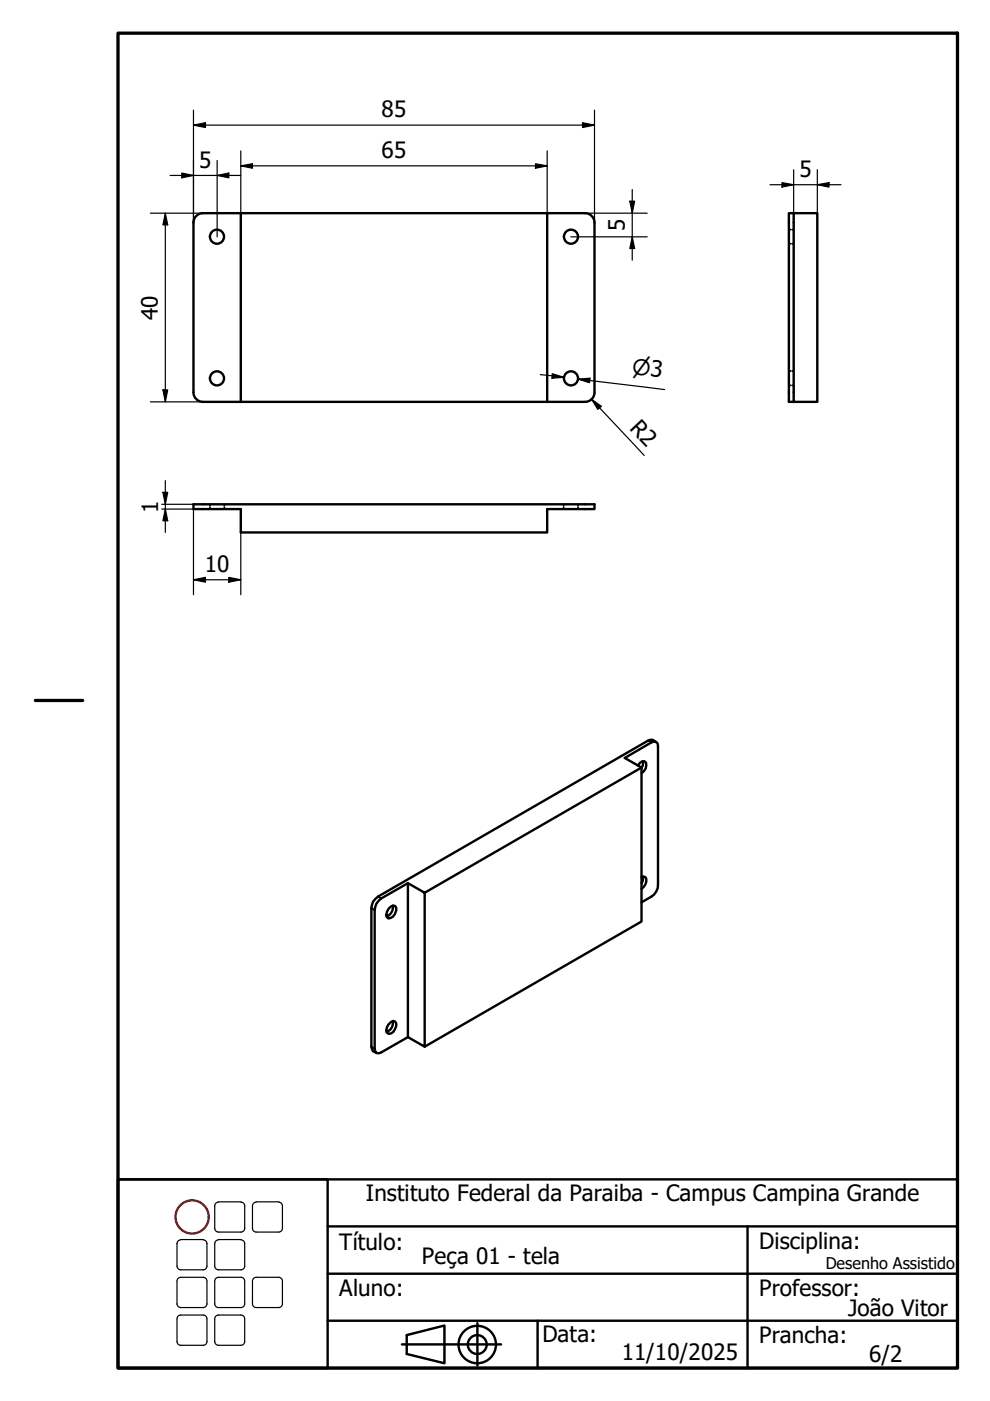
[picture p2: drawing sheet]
<svg xmlns="http://www.w3.org/2000/svg" width="210mm" height="297mm" viewBox="0 0 210 297" stroke-linecap="round" stroke-linejoin="round" font-family="sans-serif">
<g fill="none" stroke="#000" stroke-width=".51">
<path d="M51.1 45.2v40M116 45.2h8a2 2 0 0 1 2 2v36M168.3 45.2h5v40h-5zM168.3 45.2h-1v40h1M41 83.2a2 2 0 0 0 2 2h8.1M41 83.2v-36a2 2 0 0 1 2.1-2h72.9v40h-64.9M126 83.2a2 2 0 0 1-2 2h-8M41 106.9h85v1h-10v5h-64.9v-5h-10.1zM139.1 157.3l-.7-.4-.4-.1-.6 .2-57.3 33.1a2.81 2.81 0 0 0-1.4 2.4v29.4l.4 1 .7 .4M135.3 162.3l.4-.6 .5-.3h.5a1.59 1.59 0 0 1-.7 2.5M136 162.7l-46 26.6M136.3 161.4v1l-.3 .4"/>
<path d="M82.9 192.2l.5-.2 .4 .1a1.74 1.74 0 0 1-.9 2.5l-.5 .1a1.34 1.34 0 0 1 0-2zM83.2 192a1.97 1.97 0 0 1-1.2 2.3M86.5 187.2l3.5 2.1v32.6l-3.5-2zM86.5 187.2l-5.7 3.3a3 3 0 0 0-1.4 2.5v29.4l.2 .5 .2 .4h.5l.5-.2 5.7-3.2M136 186l.5-.1 .3 .1a1.85 1.85 0 0 1-.8 2.5M136 191.3l2.1-1.2a3 3 0 0 0 1.4-2.5v-29.4l-.1-.5-.3-.4-.4-.1-.6 .2-5.6 3.3 3.5 2v32.7l-46 26.5M136.3 185.9v.9l-.3 .5M82.9 216.7l.5-.2 .4 .1a1.74 1.74 0 0 1-.9 2.5l-.5 .1a1.25 1.25 0 0 1 0-2zM83.2 216.5a1.97 1.97 0 0 1-1.2 2.3"/>
<circle cx="46" cy="50.2" r="1.49"/>
<circle cx="121.1" cy="50.2" r="1.49"/>
<circle cx="46" cy="80.2" r="1.49"/>
<circle cx="121.1" cy="80.2" r="1.49"/>
</g>
<!-- layer: Oculto (ISO) -->
<g fill="none" stroke="#000" stroke-width=".38">
<path d="M167.3 48.7h.3M167.3 51.7h.3M168 48.7h.3M168 51.7h.3M167.3 78.7h.3M168 78.7h.3M167.3 81.7h.3M168 81.7h.3M44.5 106.9v.3M44.5 107.6v.3M47.6 106.9v.3M47.6 107.6v.3"/>
<path d="M119.5 106.9v.3M119.5 107.6v.3M122.6 106.9v.3M122.6 107.6v.3"/>
</g>
<path d="M137.4 157l.7 .4M78.7 192.5l.7 .5M80.1 190.1l.7 .4M78.7 221.9l.7 .5" fill="none" stroke="#000" stroke-width=".38"/>
<!-- layer: Borda (ISO) -->
<path d="M25 7h178v283.1h-178zM7.5 148.5h10" fill="none" stroke="#000" stroke-width=".7"/>
<circle cx="40.7" cy="258" r="3.5" fill="none" stroke="#f00" stroke-width=".51"/>
<g fill="none" stroke="#000" stroke-width=".51">
<path d="M25 250h44.5v40.1h-44.5zM25 250h178v40.1h-178zM69.5 270.1h133.5M69.5 260h133.5M158.5 260v30.1M69.5 280h133.5M85.2 285h21M86.2 283.1l8-2.1v8l-8-1.9zM101.2 280.5v9M114 280v10.1"/>
<circle cx="101.2" cy="285.1" r="4"/>
<circle cx="101.2" cy="285.1" r="2"/>
</g>
<!-- layer: 02_Legenda -->
<g fill="none" stroke="#000" stroke-width=".25">
<path d="M46.3 254.8h4.8M46.3 254.9a.79 .79 0 0 0-.8 .8v4.8M51.1 254.9a.79 .79 0 0 1 .8 .8v4.8M54.3 254.8h4.8M54.3 254.9a.79 .79 0 0 0-.8 .8v4.8M59.1 254.9a.79 .79 0 0 1 .8 .8v4.8M37.5 268.4a.79 .79 0 0 0 .8 .8M37.5 276.4a.79 .79 0 0 0 .8 .8M37.5 271.6v4.9M37.5 279.6v4.9M38.3 270.8h4.8a.79 .79 0 0 1 .8 .8M38.3 278.8h4.8a.79 .79 0 0 1 .8 .8"/>
<path d="M38.3 262.8h4.8M38.3 262.9a.79 .79 0 0 0-.8 .8v4.8M38.3 270.8a.79 .79 0 0 0-.8 .8M38.3 278.8a.79 .79 0 0 0-.8 .8M43.1 262.9a.79 .79 0 0 1 .8 .8v4.8M43.9 271.6v4.9M43.9 279.6v4.9M43.9 268.4a.79 .79 0 0 1-.8 .8h-4.8M43.9 276.4a.79 .79 0 0 1-.8 .8h-4.8M45.5 260.4a.79 .79 0 0 0 .8 .8M45.5 268.4a.79 .79 0 0 0 .8 .8M45.5 276.4a.79 .79 0 0 0 .8 .8"/>
<path d="M45.5 271.6v4.9M45.5 279.6v4.9M46.3 278.8h4.8a.79 .79 0 0 1 .8 .8M46.3 270.8h4.8a.79 .79 0 0 1 .8 .8M46.3 262.8h4.8M46.3 262.9a.79 .79 0 0 0-.8 .8v4.8M46.3 278.8a.79 .79 0 0 0-.8 .8M46.3 270.8a.79 .79 0 0 0-.8 .8M51.1 262.9a.79 .79 0 0 1 .8 .8v4.8M51.9 268.4a.79 .79 0 0 1-.8 .8h-4.8M51.9 260.4a.79 .79 0 0 1-.8 .8h-4.8M51.9 276.4a.79 .79 0 0 1-.8 .8h-4.8"/>
<path d="M51.9 271.6v4.9M51.9 279.6v4.9M53.5 260.4a.79 .79 0 0 0 .8 .8M53.5 276.4a.79 .79 0 0 0 .8 .8M53.5 271.6v4.9M54.3 270.8h4.8a.79 .79 0 0 1 .8 .8M54.3 270.8a.79 .79 0 0 0-.8 .8M59.9 260.4a.79 .79 0 0 1-.8 .8h-4.8M59.9 276.4a.79 .79 0 0 1-.8 .8h-4.8M59.9 271.6v4.9M37.5 284.4a.79 .79 0 0 0 .8 .8M43.9 284.4a.79 .79 0 0 1-.8 .8h-4.8"/>
<path d="M45.5 284.4a.79 .79 0 0 0 .8 .8M51.9 284.4a.79 .79 0 0 1-.8 .8h-4.8M86.2 283.1l8-2.1v8l-8-1.9z"/>
</g>
<g fill="none" stroke="#000" stroke-width=".25">
<path d="M36.1 37.2h15M38.5 36.7l2.5 .5-2.5 .5zM41 26.5l2.6-.5v1zM41 26.5h85M41 23.4v23.8M46 37.2l2.5-.5v1zM46 34v16.2M51.1 35.2l2.4-.5v1zM51.1 32v13.2h-19.2M51.1 35.2h64.9M113.5 34.7l2.5 .5-2.5 .5zM116 32v13.2"/>
<path d="M123.5 26l2.5 .5-2.5 .5zM126 23.4v23.8M163.3 39.2h15M165.8 38.7l2.5 .5-2.5 .5zM168.3 36v49.2M173.3 39.2l2.5-.5v1zM173.3 36v49.2M35.1 45.2l.5 2.5h-1.1zM35.1 45.2v40M121 50.2h16.2M124 45.2h13.2M133.5 42.7h1.1l-.6 2.5z"/>
<path d="M134 50.2l.6 2.5h-1.1zM134 40.2v15M114.6 79.4l5 .6M117.1 79.2l2.5 .8-2.6 .2zM31.9 85.2h19.2M34.5 82.7h1.1l-.5 2.5zM122.6 80.4l2.5-.2-.1 .9zM125 80.7l-2.4-.3 18.3 2.2M125.4 84.6l2.1 1.6-.8 .6zM125.4 84.6l11.2 12M34.3 107.9h6.7v18.2M34.3 106.9h6.7"/>
<path d="M34.5 104.4h1.1l-.5 2.5zM35.1 107.9l.5 2.5h-1.1zM35.1 101.9v11M51.1 112.9v13.2M41 122.9l2.6-.5v1zM41 122.9h10.1M48.5 122.4l2.6 .5-2.6 .5z"/>
</g>
<g fill="#000">
<path d="M38.5 36.7l2.5 .5-2.5 .5z" fill-rule="evenodd"/>
<path d="M41 26.5l2.6-.5v1z" fill-rule="evenodd"/>
<path d="M46 37.2l2.5-.5v1z" fill-rule="evenodd"/>
<path d="M51.1 35.2l2.4-.5v1z" fill-rule="evenodd"/>
<path d="M113.5 34.7l2.5 .5-2.5 .5z" fill-rule="evenodd"/>
<path d="M123.5 26l2.5 .5-2.5 .5z" fill-rule="evenodd"/>
<path d="M165.8 38.7l2.5 .5-2.5 .5z" fill-rule="evenodd"/>
<path d="M173.3 39.2l2.5-.5v1z" fill-rule="evenodd"/>
<path d="M35.1 45.2l.5 2.5h-1.1z" fill-rule="evenodd"/>
<path d="M133.5 42.7h1.1l-.6 2.5z" fill-rule="evenodd"/>
<path d="M134 50.2l.6 2.5h-1.1z" fill-rule="evenodd"/>
<path d="M34.5 82.7h1.1l-.5 2.5z" fill-rule="evenodd"/>
<path d="M117.1 79.2l2.5 .8-2.6 .2z" fill-rule="evenodd"/>
<path d="M122.6 80.4l2.5-.2-.1 .9z" fill-rule="evenodd"/>
<path d="M125.4 84.6l2.1 1.6-.8 .6z" fill-rule="evenodd"/>
<path d="M34.5 104.4h1.1l-.5 2.5z" fill-rule="evenodd"/>
<path d="M35.1 107.9l.5 2.5h-1.1z" fill-rule="evenodd"/>
<path d="M41 122.9l2.6-.5v1z" fill-rule="evenodd"/>
<path d="M48.5 122.4l2.6 .5-2.6 .5z" fill-rule="evenodd"/>
</g>
<g font-size="4.8">
<text x="80.9" y="24.9">85</text>
<text x="42.2" y="35.6">5</text>
<text x="80.9" y="33.6">65</text>
<text x="169.5" y="37.6">5</text>
<text x="132.5" y="49" transform="rotate(-90 132.5 49)">5</text>
<text x="33.5" y="67.8" transform="rotate(-90 33.5 67.8)">40</text>
<text x="133.3" y="90.9" transform="rotate(47 133.3 90.9)">R2</text>
<text x="33.5" y="108.7" transform="rotate(-90 33.5 108.7)">1</text>
<text x="43.4" y="121.3">10</text>
<text x="77.5" y="254.7">Instituto Federal da Paraiba - Campus Campina Grande</text>
<text x="71.9" y="265">Título:</text>
<text x="89.5" y="268">Peça 01 - tela</text>
<text x="161" y="264.7">Disciplina:</text>
<text x="71.9" y="274.7">Aluno:</text>
<text x="161" y="274.7">Professor:</text>
<text x="179.8" y="278.9">João Vitor</text>
<text x="115" y="284.5">Data:</text>
<text x="161" y="284.7">Prancha:</text>
<text x="131.8" y="288.3">11/10/2025</text>
<text x="184.3" y="288.8">6/2</text>
</g>
<text font-size="4.6" x="133.9" y="79.3" transform="rotate(7 133.9 79.3)">⌀3</text>
<text font-size="3.4" x="175.1" y="269">Desenho Assistido</text>
</svg>
